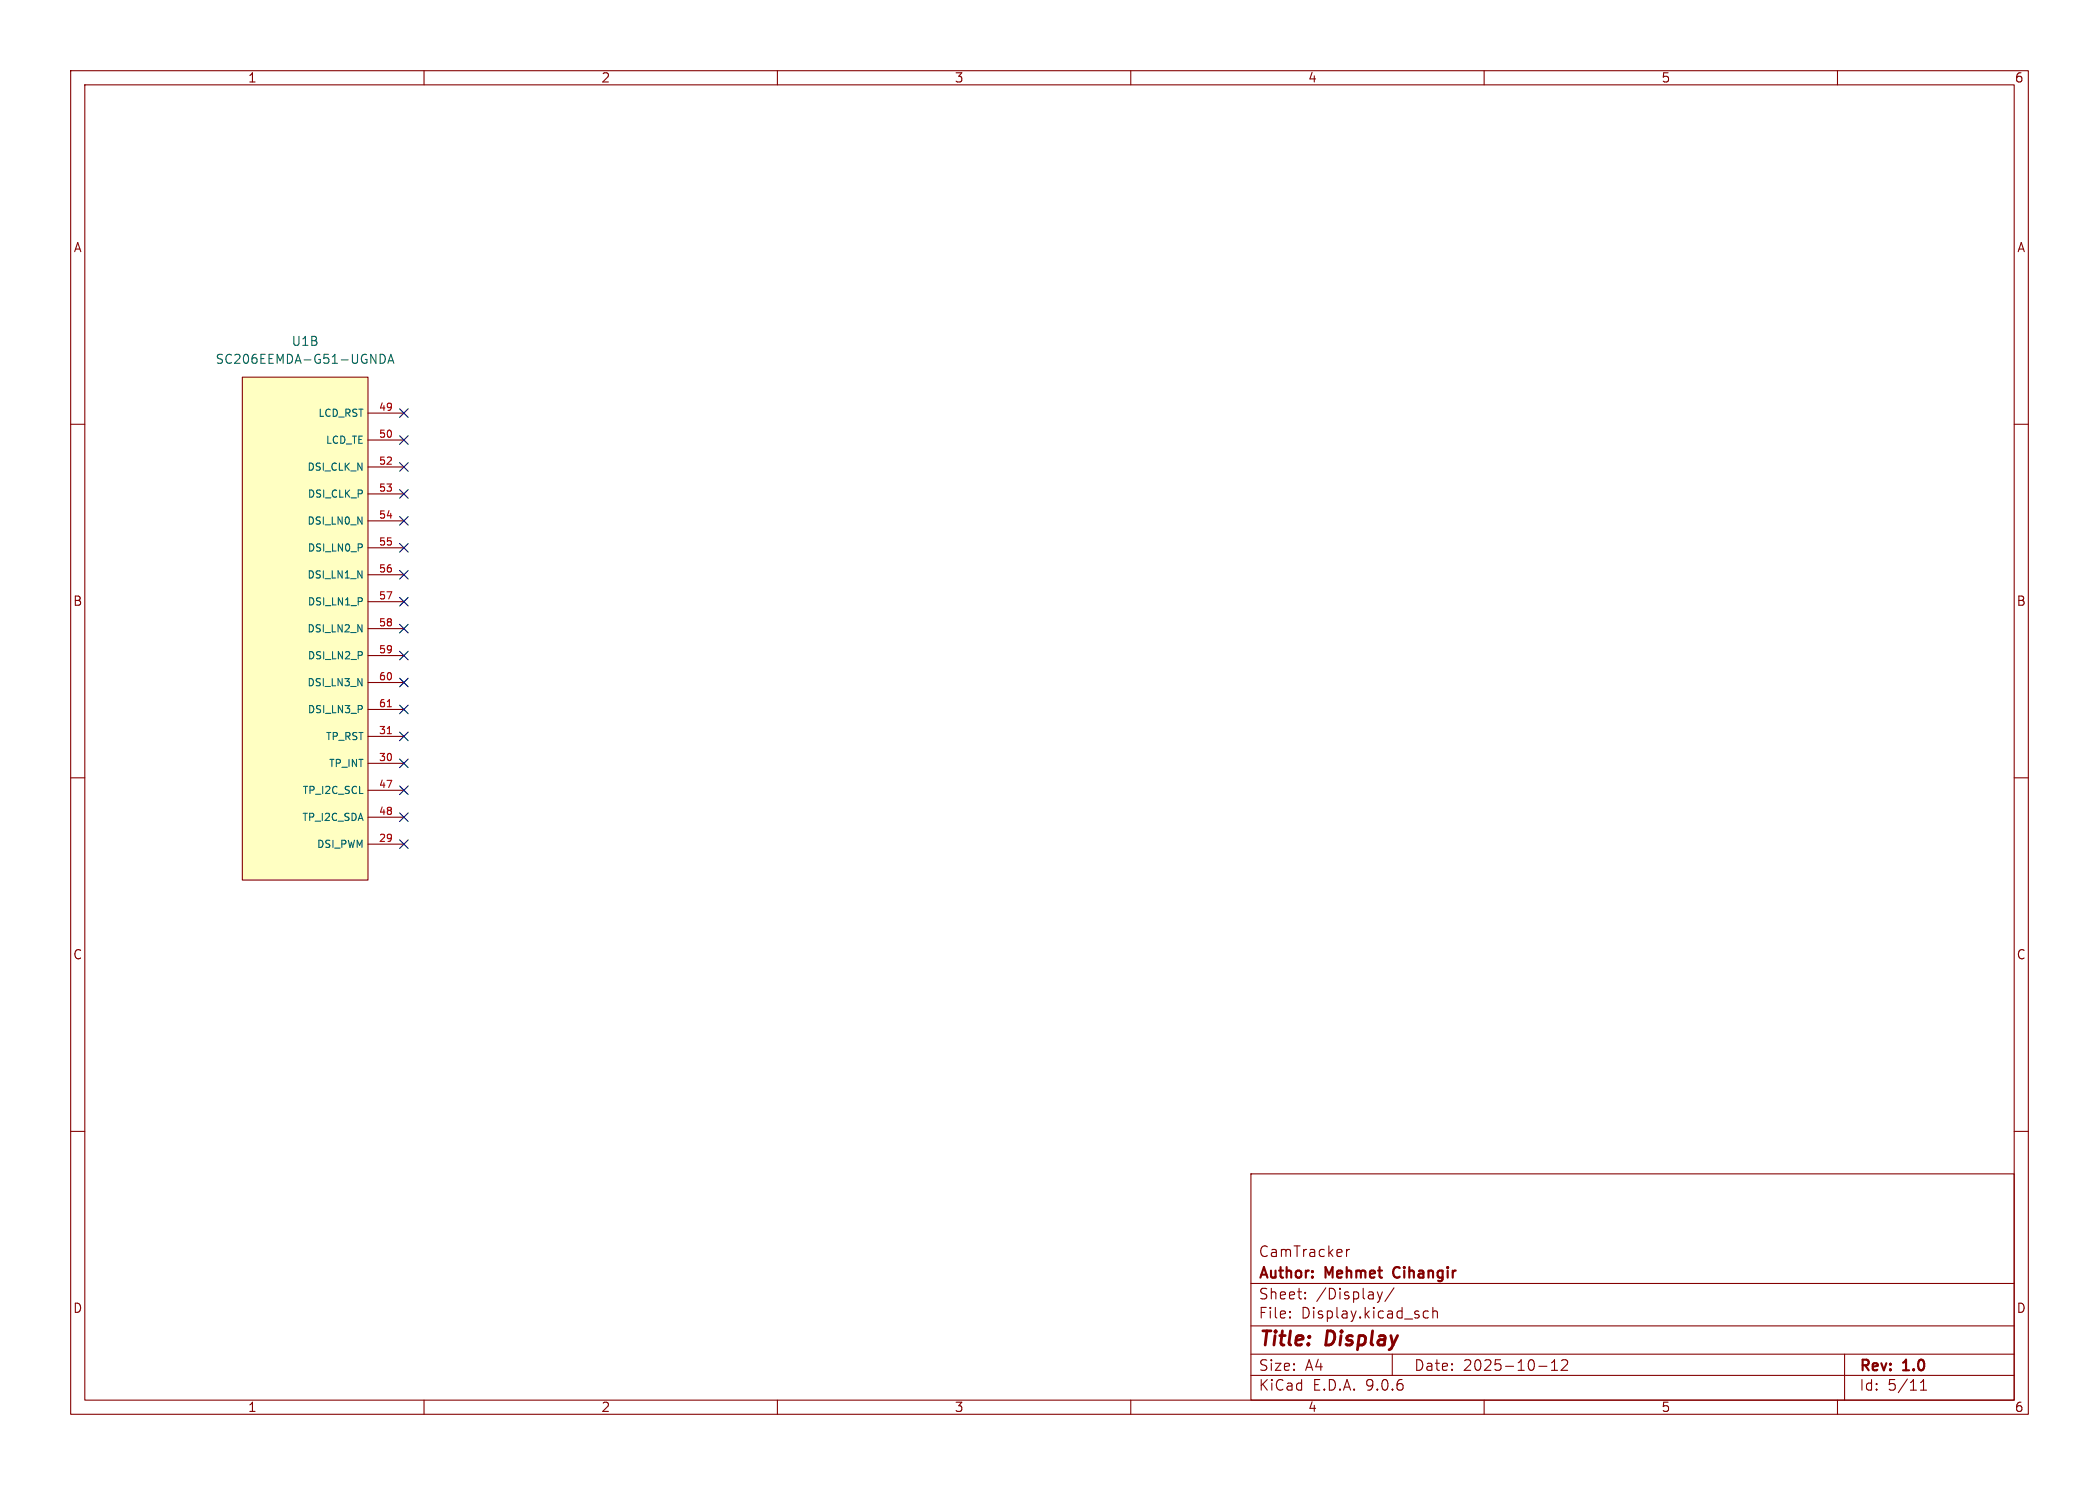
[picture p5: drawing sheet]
<svg xmlns="http://www.w3.org/2000/svg" width="297mm" height="210mm" viewBox="0 0 297 210" stroke-linecap="round" stroke-linejoin="round" font-family="sans-serif">
<g fill="none" stroke="#840000" stroke-width=".15">
<path d="M10 10h277v190h-277zM12 12h273v186h-273zM60 10v2M110 10v2M160 10v2M210 10v2M260 10v2M10 60h2M285 60h2M10 110h2M285 110h2M10 160h2"/>
<path d="M177 166h108v32h-108zM190.5 176.7v1M191 176.7l-.3 .1-.2 .2M285 160h2M60 198v2M110 198v2M160 198v2M177 194.5h108M177 191.5h108M177 187.5h108M177 181.5h108M182.5 186.3h.1l-.1 .1"/>
<path d="M182.5 186.3v.1M182.5 185.5v.1M182.5 185.5h.1l-.1 .1M184.7 183.6v.1M184.7 183.6h-.1l.1 .1M184.7 182.8v.1M184.7 182.8h-.1l.1 .1M194.9 182.7l.3 1M195.2 183.7l-.1 .4-.2 .1M195.6 182.7l-.4 1M197 191.5v3M197.2 182.1l-1.2 2"/>
<path d="M201.4 186.1l.3 .3 .4-.1M202.1 185.5l-.4-.1-.3 .3M202.7 185.5a.37 .37 0 0 1 .7 .1v.8M202.7 184.9v1.5M210 198v2M217.7 193.2h1.2M219.5 193.8h.9M219.5 192.7l.5-.4v1.5M221 192.4l.2-.1 .5 .1a.41 .41 0 0 1 0 .5l-.8 .9h.9M260 198v2M261 191.5v6.5M271.7 196.6h.9"/>
<path d="M271.7 195.5l.5-.4v1.5"/>
</g>
<path d="M197.3 179.4a1.04 1.04 0 0 0 0 1.1" fill="none" stroke="#840000" stroke-width=".3"/>
<path d="M34.3 53.3h17.8v71.2h-17.8z" fill="#ffffc2"/>
<g fill="none" stroke="#840000" stroke-width=".15">
<path d="M34.3 53.3h17.8v71.2h-17.8zM52.1 58.4h5M52.1 62.2h5M52.1 66h5M52.1 69.9h5M52.1 73.7h5M52.1 77.5h5M52.1 81.3h5M52.1 85.1h5M52.1 88.9h5M52.1 92.7h5M52.1 96.5h5"/>
<path d="M52.1 100.3h5M52.1 104.1h5M52.1 108h5M52.1 111.8h5M52.1 115.6h5M52.1 119.4h5"/>
</g>
<path d="M54.8 99.9h.6M54.8 103.8h.6" fill="none" stroke="#a90000" stroke-width=".15"/>
<path d="M53.8 50.1a.64 .64 0 0 1 .7 .6 .64 .64 0 0 1-.7 .7zM54.9 51.4l.4-1.3 .4 1.3M55 51h.6" fill="none" stroke="#006464" stroke-width=".15"/>
<g fill="none" stroke="#000084" stroke-width=".15">
<path d="M56.5 57.8l1.3 1.2M57.8 57.8l-1.3 1.2M56.5 61.6l1.3 1.2M56.5 65.4l1.3 1.2M56.5 69.2l1.3 1.3M56.5 76.9l1.3 1.2M56.5 73.1l1.3 1.2M57.8 61.6l-1.3 1.2M57.8 65.4l-1.3 1.2M57.8 69.2l-1.3 1.3M57.8 76.9l-1.3 1.2M57.8 73.1l-1.3 1.2"/>
<path d="M56.5 95.9l1.3 1.2M56.5 99.7l1.3 1.2M56.5 92.1l1.3 1.2M56.5 88.3l1.3 1.2M56.5 80.7l1.3 1.2M56.5 84.5l1.3 1.2M57.8 95.9l-1.3 1.2M57.8 99.7l-1.3 1.2M57.8 92.1l-1.3 1.2M57.8 88.3l-1.3 1.2M57.8 80.7l-1.3 1.2M57.8 84.5l-1.3 1.2"/>
<path d="M56.5 111.2l1.3 1.2M56.5 103.5l1.3 1.2M56.5 107.3l1.3 1.3M56.5 115l1.3 1.2M56.5 118.8l1.3 1.2M57.8 111.2l-1.3 1.2M57.8 103.5l-1.3 1.2M57.8 107.3l-1.3 1.3M57.8 115l-1.3 1.2M57.8 118.8l-1.3 1.2"/>
</g>
<g font-size="2.8" fill="#840000">
<text x="178" y="190.9">Title:</text>
<text x="187.7" y="190.9">Display</text>
</g>
<g font-size="2.1" fill="#840000">
<text x="178" y="178">CamTracker</text>
<text x="178" y="184">Sheet:</text>
<text x="178" y="181.2">Author:</text>
<text x="186.2" y="184">/Display/</text>
<text x="187.6" y="181.2">Mehmet</text>
<text x="197.8" y="181.2">Cihangir</text>
<text x="178" y="186.7">File:</text>
<text x="184.1" y="186.7">Display.kicad_sch</text>
<text x="178" y="196.9">KiCad</text>
<text x="178" y="194.1">Size:</text>
<text x="184.7" y="194.1">A4</text>
<text x="185.7" y="196.9">E.D.A.</text>
<text x="193.3" y="196.9">9.0.6</text>
<text x="200" y="194.1">Date:</text>
<text x="207" y="194.1">2025-10-12</text>
<text x="263" y="194.3">Rev:</text>
<text x="263" y="196.9">Id:</text>
<text x="267.1" y="196.9">5/11</text>
<text x="269.4" y="194.3">1.0</text>
</g>
<g font-size="1.8" fill="#840000">
<text x="35" y="11.9">1</text>
<text x="85" y="11.9">2</text>
<text x="135" y="11.9">3</text>
<text x="185" y="11.9">4</text>
<text x="235" y="11.9">5</text>
<text x="285" y="11.9">6</text>
<text x="10.3" y="35.9">A</text>
<text x="285.3" y="35.9">A</text>
<text x="10.3" y="85.9">B</text>
<text x="285.3" y="85.9">B</text>
<text x="10.3" y="135.9">C</text>
<text x="285.3" y="135.9">C</text>
<text x="10.3" y="185.9">D</text>
<text x="285.3" y="185.9">D</text>
<text x="35" y="199.9">1</text>
<text x="85" y="199.9">2</text>
<text x="135" y="199.9">3</text>
<text x="185" y="199.9">4</text>
<text x="235" y="199.9">5</text>
<text x="285" y="199.9">6</text>
</g>
<g font-size="1.8" fill="#006464">
<text x="30.4" y="51.7">SC206EEMDA-G51-UGNDA</text>
<text x="41.2" y="49.1">U1B</text>
</g>
<g font-size="1.4" fill="#006464">
<text x="44.9" y="59.2">LCD_RST</text>
<text x="46" y="63">LCD_TE</text>
<text x="43.4" y="66.8">DSI_CLK_N</text>
<text x="43.4" y="70.6">DSI_CLK_P</text>
<text x="43.4" y="74.4">DSI_LN0_N</text>
<text x="43.4" y="82">DSI_LN1_N</text>
<text x="43.4" y="78.2">DSI_LN0_P</text>
<text x="43.4" y="89.6">DSI_LN2_N</text>
<text x="43.4" y="85.8">DSI_LN1_P</text>
<text x="43.4" y="93.4">DSI_LN2_P</text>
<text x="43.4" y="97.3">DSI_LN3_N</text>
<text x="43.4" y="101.1">DSI_LN3_P</text>
<text x="46" y="104.9">TP_RST</text>
<text x="42.7" y="112.5">TP_I2C_SCL</text>
<text x="46.4" y="108.7">TP_INT</text>
<text x="42.6" y="116.3">TP_I2C_SDA</text>
<text x="44.7" y="120.1">DSI_PWM</text>
</g>
<g font-size="1.4" fill="#a90000">
<text x="53.5" y="58.2">49</text>
<text x="53.5" y="62">50</text>
<text x="53.5" y="65.8">52</text>
<text x="53.5" y="69.6">53</text>
<text x="53.5" y="73.4">54</text>
<text x="53.5" y="77.2">55</text>
<text x="53.5" y="81">56</text>
<text x="53.5" y="84.8">57</text>
<text x="53.5" y="88.6">58</text>
<text x="53.5" y="92.5">59</text>
<text x="53.5" y="96.3">60</text>
<text x="53.5" y="100.1">61</text>
<text x="53.5" y="103.9">31</text>
<text x="53.5" y="107.7">30</text>
<text x="53.5" y="111.5">47</text>
<text x="53.5" y="115.3">48</text>
<text x="53.5" y="119.1">29</text>
</g>
</svg>
